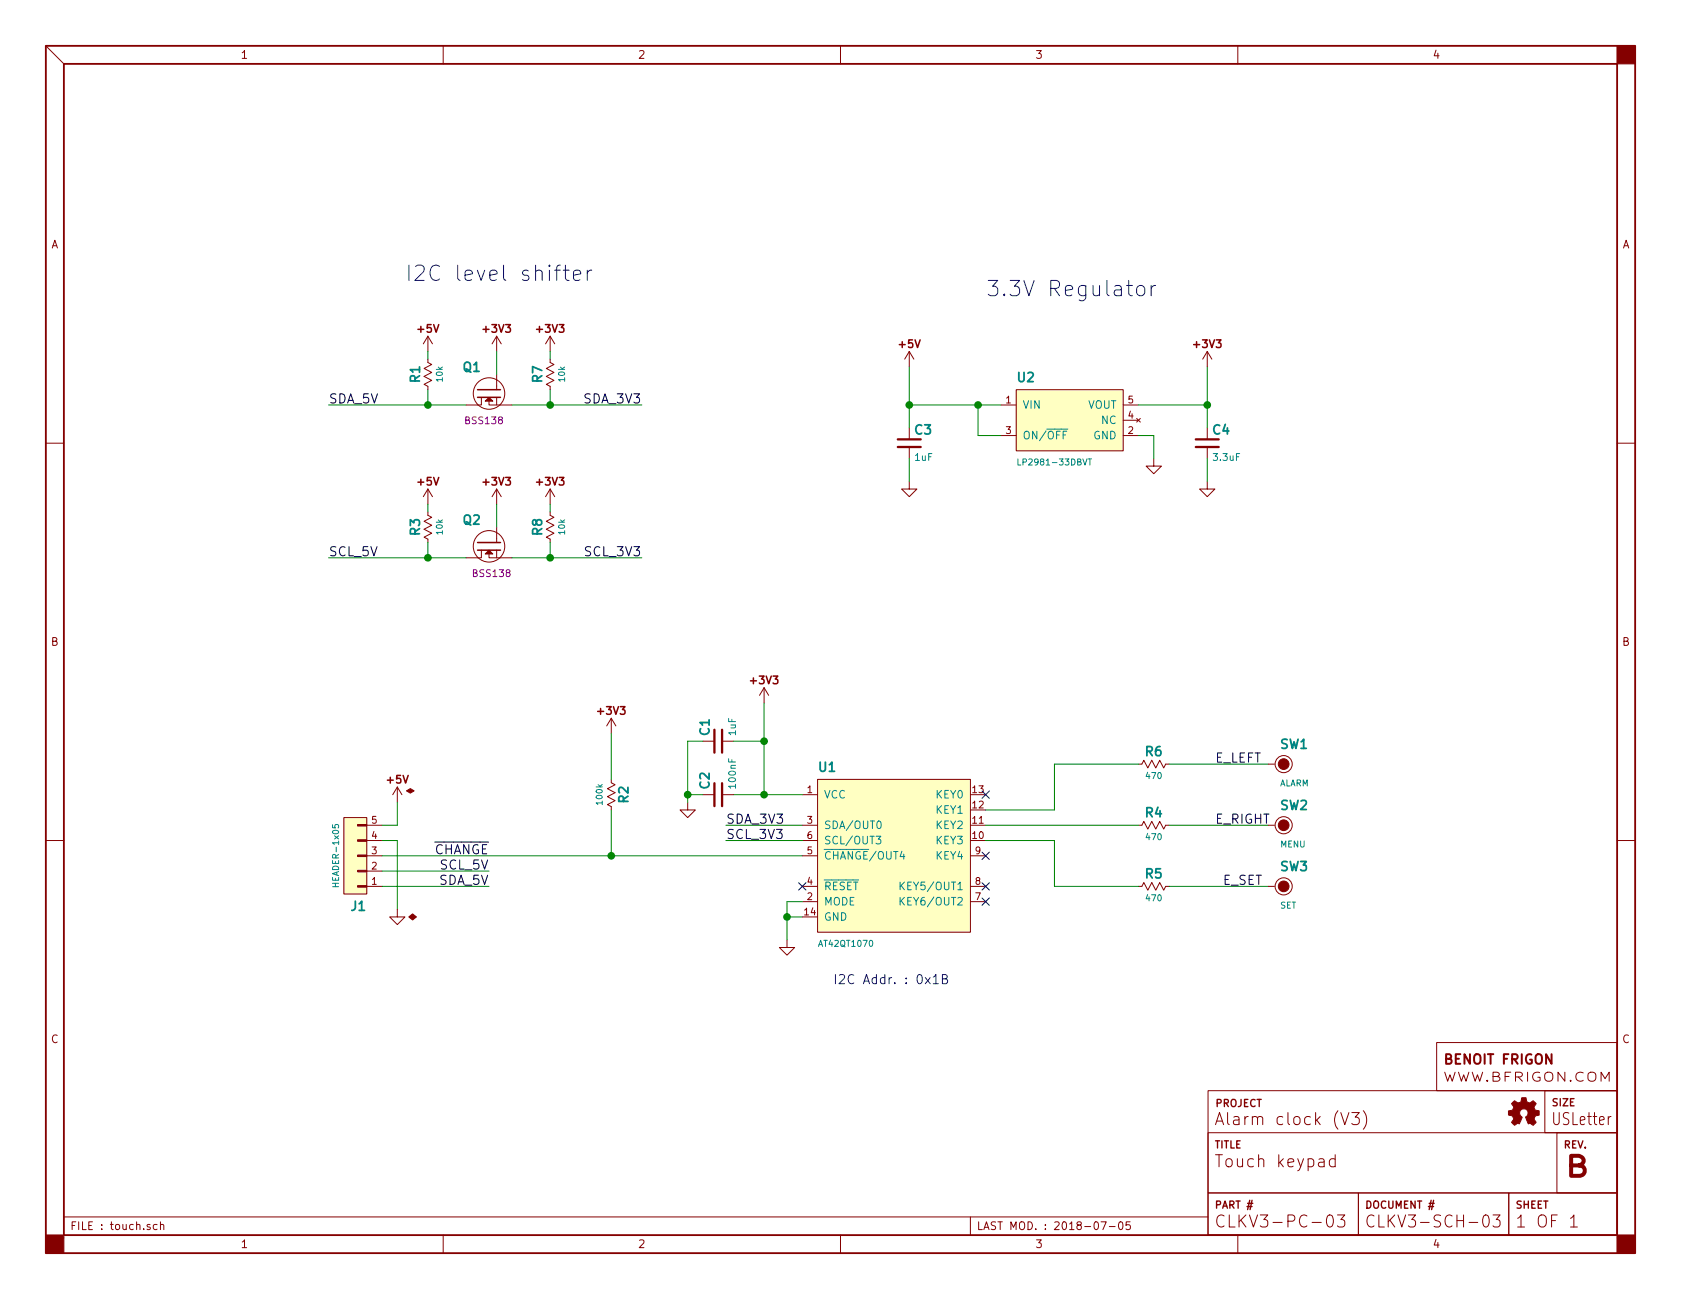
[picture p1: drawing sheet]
EESchema Schematic File Version 4
LIBS:touch-cache
EELAYER 26 0
EELAYER END
$Descr USLetter 11000 8500
encoding utf-8
Sheet 1 1
Title "Touch keypad"
Date "2018-07-05"
Rev "B"
Comp ""
Comment1 "CLKV3-PC-03"
Comment2 "CLKV3-SCH-03"
Comment3 "Alarm clock (V3)"
Comment4 ""
$EndDescr
$Comp
L ic-io:AT42QT1070 U1
U 1 1
P 5850 5600
F 0 "U1" H 5350 6150 60  0000 L BNB
F 1 "AT42QT1070" H 5350 5050 40  0000 L TNN
F 2 "smt-soic:SOIC14N" H 5350 4975 40  0001 L TNN
F 3 "http://ww1.microchip.com/downloads/en/DeviceDoc/Atmel-9596-AT42-QTouch-BSW-AT42QT1070_Datasheet.pdf" H 5400 6350 50  0001 C CNN
F 4 "IC" H 5350 6250 40  0001 L BNN "Family"
	1    5850 5600
	1    0    0    -1  
$EndComp
$Comp
L power:GND #PWR01
U 1 1
P 5150 6150
F 0 "#PWR01" H 5150 6200 30  0001 C CNN
F 1 "GND" H 5150 6025 30  0001 C CNN
F 2 "" H 5150 6150 60  0000 C CNN
F 3 "" H 5150 6150 60  0000 C CNN
	1    5150 6150
	1    0    0    -1  
$EndComp
Wire Wire Line
	5250 6000 5150 6000
Wire Wire Line
	5150 5900 5150 6000
Wire Wire Line
	5250 5900 5150 5900
Connection ~ 5150 6000
$Comp
L power:+3V3 #PWR02
U 1 1
P 5000 4600
F 0 "#PWR02" H 5000 4825 30  0001 C CNN
F 1 "+3V3" V 4925 4600 30  0001 C CNN
F 2 "" H 5000 4600 60  0000 C CNN
F 3 "" H 5000 4600 60  0000 C CNN
	1    5000 4600
	1    0    0    -1  
$EndComp
Wire Wire Line
	5000 4600 5000 4850
Wire Wire Line
	4800 5200 5000 5200
$Comp
L connectors:HEADER-1x05 J1
U 1 1
P 2350 5600
F 0 "J1" H 2300 5900 60  0000 L BNB
F 1 "HEADER-1x05" V 2500 5600 40  0000 C CNN
F 2 "conn-wire-pads:WP-50mil-1x05" H 2350 5600 60  0001 C CNN
F 3 "" H 2350 5600 60  0001 C CNN
F 4 "-" H 2300 6000 40  0001 L BNN "Part"
F 5 "Virtual" H 2300 6100 40  0001 L BNN "Family"
	1    2350 5600
	-1   0    0    1   
$EndComp
Wire Wire Line
	2600 5500 2600 5950
$Comp
L power:+3V3 #PWR03
U 1 1
P 4000 4800
F 0 "#PWR03" H 4000 5025 30  0001 C CNN
F 1 "+3V3" V 3925 4800 30  0001 C CNN
F 2 "" H 4000 4800 60  0000 C CNN
F 3 "" H 4000 4800 60  0000 C CNN
	1    4000 4800
	1    0    0    -1  
$EndComp
$Comp
L passive:RESISTOR R4
U 1 1
P 7550 5400
F 0 "R4" H 7550 5485 60  0000 C CNB
F 1 "470" H 7550 5325 40  0000 C CNN
F 2 "smt:R-0603" H 7550 5260 40  0001 C CNN
F 3 "" H 7550 5500 60  0000 C CNN
F 4 "-" H 7550 5560 45  0001 C CNN "Part"
F 5 "Passive" H 7780 5690 50  0001 C CNN "Family"
	1    7550 5400
	1    0    0    -1  
$EndComp
$Comp
L passive:RESISTOR R5
U 1 1
P 7550 5800
F 0 "R5" H 7550 5885 60  0000 C CNB
F 1 "470" H 7550 5725 40  0000 C CNN
F 2 "smt:R-0603" H 7550 5660 40  0001 C CNN
F 3 "" H 7550 5900 60  0000 C CNN
F 4 "-" H 7550 5960 45  0001 C CNN "Part"
F 5 "Passive" H 7780 6090 50  0001 C CNN "Family"
	1    7550 5800
	1    0    0    -1  
$EndComp
$Comp
L passive:RESISTOR R6
U 1 1
P 7550 5000
F 0 "R6" H 7550 5085 60  0000 C CNB
F 1 "470" H 7550 4925 40  0000 C CNN
F 2 "smt:R-0603" H 7550 4860 40  0001 C CNN
F 3 "" H 7550 5100 60  0000 C CNN
F 4 "-" H 7550 5160 45  0001 C CNN "Part"
F 5 "Passive" H 7780 5290 50  0001 C CNN "Family"
	1    7550 5000
	1    0    0    -1  
$EndComp
Wire Wire Line
	7650 5400 8300 5400
Wire Wire Line
	7650 5800 8300 5800
Wire Wire Line
	7650 5000 8300 5000
Text Label 7950 5400 0    60   ~ 0
E_RIGHT
Text Label 8000 5800 0    60   ~ 0
E_SET
Text Label 7950 5000 0    60   ~ 0
E_LEFT
$Comp
L passive:CAP C2
U 1 1
P 4700 5200
F 0 "C2" H 4730 5290 60  0000 L CNB
F 1 "100nF" H 4730 5110 45  0000 L CNN
F 2 "smt:C-0603" H 4735 5045 40  0001 L CNN
F 3 "" H 4700 5300 60  0001 C CNN
F 4 "-" H 4740 5365 45  0001 L CNN "Part"
F 5 "Passive" H 4930 5490 50  0001 C CNN "Family"
	1    4700 5200
	0    -1   -1   0   
$EndComp
Connection ~ 5000 5200
$Comp
L power:GND #PWR04
U 1 1
P 4500 5250
F 0 "#PWR04" H 4500 5300 30  0001 C CNN
F 1 "GND" H 4500 5125 30  0001 C CNN
F 2 "" H 4500 5250 60  0000 C CNN
F 3 "" H 4500 5250 60  0000 C CNN
	1    4500 5250
	1    0    0    -1  
$EndComp
Wire Wire Line
	4600 5200 4500 5200
Wire Wire Line
	4500 4850 4500 5200
$Comp
L passive:CAP C1
U 1 1
P 4700 4850
F 0 "C1" H 4730 4940 60  0000 L CNB
F 1 "1uF" H 4730 4760 45  0000 L CNN
F 2 "smt:C-0805" H 4735 4695 40  0001 L CNN
F 3 "" H 4700 4950 60  0001 C CNN
F 4 "-" H 4740 5015 45  0001 L CNN "Part"
F 5 "Passive" H 4930 5140 50  0001 C CNN "Family"
	1    4700 4850
	0    -1   -1   0   
$EndComp
Wire Wire Line
	4600 4850 4500 4850
Connection ~ 4500 5200
Wire Wire Line
	4800 4850 5000 4850
Connection ~ 5000 4850
$Comp
L passive:RESISTOR R2
U 1 1
P 4000 5200
F 0 "R2" H 4000 5285 60  0000 C CNB
F 1 "100k" H 4000 5125 40  0000 C CNN
F 2 "smt:R-0603" H 4000 5060 40  0001 C CNN
F 3 "" H 4000 5300 60  0000 C CNN
F 4 "-" H 4000 5360 45  0001 C CNN "Part"
F 5 "Passive" H 4230 5490 50  0001 C CNN "Family"
	1    4000 5200
	0    1    1    0   
$EndComp
Wire Wire Line
	2500 5600 4000 5600
Wire Wire Line
	4000 5600 4000 5300
Connection ~ 4000 5600
Text Label 3200 5600 2    60   ~ 0
~CHANGE
$Comp
L ic-power:LP2981 U2
U 1 1
P 7000 2750
F 0 "U2" H 6650 3000 60  0000 L BNB
F 1 "LP2981-33DBVT" H 6650 2500 40  0000 L TNN
F 2 "smt-sot:SOT23-5" H 6650 2400 40  0001 L CNN
F 3 "" H 6650 2300 40  0001 L CNN
F 4 "IC" H 6650 3100 40  0001 L BNN "Family"
	1    7000 2750
	1    0    0    -1  
$EndComp
$Comp
L power:GND #PWR05
U 1 1
P 7550 3000
F 0 "#PWR05" H 7550 3050 30  0001 C CNN
F 1 "GND" H 7550 2875 30  0001 C CNN
F 2 "" H 7550 3000 60  0000 C CNN
F 3 "" H 7550 3000 60  0000 C CNN
	1    7550 3000
	1    0    0    -1  
$EndComp
Wire Wire Line
	7900 2400 7900 2650
Wire Wire Line
	7900 2650 7450 2650
Wire Wire Line
	7450 2850 7550 2850
Wire Wire Line
	7550 2850 7550 3000
Wire Wire Line
	5950 2650 6400 2650
Wire Wire Line
	6550 2850 6400 2850
Wire Wire Line
	6400 2850 6400 2650
Connection ~ 6400 2650
$Comp
L power:SUP_+5V #PWR06
U 1 1
P 2600 5250
F 0 "#PWR06" H 2600 5475 30  0001 C CNN
F 1 "SUP_+5V" V 2525 5250 30  0001 C CNN
F 2 "" H 2500 5375 60  0001 C CNN
F 3 "" H 2600 5475 60  0001 C CNN
	1    2600 5250
	1    0    0    -1  
$EndComp
$Comp
L power:+5V #PWR07
U 1 1
P 5950 2400
F 0 "#PWR07" H 5950 2625 30  0001 C CNN
F 1 "+5V" V 5875 2400 30  0001 C CNN
F 2 "" H 5950 2400 60  0000 C CNN
F 3 "" H 5950 2400 60  0000 C CNN
	1    5950 2400
	1    0    0    -1  
$EndComp
Wire Wire Line
	5950 2400 5950 2650
$Comp
L passive:CAP C3
U 1 1
P 5950 2900
F 0 "C3" H 5980 2990 60  0000 L CNB
F 1 "1uF" H 5980 2810 45  0000 L CNN
F 2 "smt:C-0805" H 5985 2745 40  0001 L CNN
F 3 "" H 5950 3000 60  0001 C CNN
F 4 "-" H 5990 3065 45  0001 L CNN "Part"
F 5 "Passive" H 6180 3190 50  0001 C CNN "Family"
	1    5950 2900
	1    0    0    -1  
$EndComp
$Comp
L passive:CAP C4
U 1 1
P 7900 2900
F 0 "C4" H 7930 2990 60  0000 L CNB
F 1 "3.3uF" H 7930 2810 45  0000 L CNN
F 2 "smt:C-0805" H 7935 2745 40  0001 L CNN
F 3 "" H 7900 3000 60  0001 C CNN
F 4 "-" H 7940 3065 45  0001 L CNN "Part"
F 5 "Passive" H 8130 3190 50  0001 C CNN "Family"
	1    7900 2900
	1    0    0    -1  
$EndComp
$Comp
L power:GND #PWR08
U 1 1
P 5950 3150
F 0 "#PWR08" H 5950 3200 30  0001 C CNN
F 1 "GND" H 5950 3025 30  0001 C CNN
F 2 "" H 5950 3150 60  0000 C CNN
F 3 "" H 5950 3150 60  0000 C CNN
	1    5950 3150
	1    0    0    -1  
$EndComp
Wire Wire Line
	5950 3150 5950 3000
Connection ~ 5950 2650
Connection ~ 7900 2650
NoConn ~ 6450 5900
NoConn ~ 6450 5800
NoConn ~ 5250 5800
$Comp
L power:+3V3 #PWR09
U 1 1
P 7900 2400
F 0 "#PWR09" H 7900 2625 30  0001 C CNN
F 1 "+3V3" V 7825 2400 30  0001 C CNN
F 2 "" H 7900 2400 60  0000 C CNN
F 3 "" H 7900 2400 60  0000 C CNN
	1    7900 2400
	1    0    0    -1  
$EndComp
$Comp
L power:GND #PWR010
U 1 1
P 7900 3150
F 0 "#PWR010" H 7900 3200 30  0001 C CNN
F 1 "GND" H 7900 3025 30  0001 C CNN
F 2 "" H 7900 3150 60  0000 C CNN
F 3 "" H 7900 3150 60  0000 C CNN
	1    7900 3150
	1    0    0    -1  
$EndComp
Wire Wire Line
	7900 3000 7900 3150
$Comp
L power:SUP_GND #PWR011
U 1 1
P 2600 5950
F 0 "#PWR011" H 2600 6000 30  0001 C CNN
F 1 "SUP_GND" H 2600 5825 30  0001 C CNN
F 2 "" H 2600 5950 60  0000 C CNN
F 3 "" H 2600 5950 60  0000 C CNN
	1    2600 5950
	1    0    0    -1  
$EndComp
$Comp
L switches:TOUCH-KEY SW1
U 1 1
P 8300 5000
F 0 "SW1" H 8375 5100 60  0000 L BNB
F 1 "ALARM" H 8375 4900 40  0000 L TNN
F 2 "conn-wire-pads:TouchPad-700x600" H 8375 4825 40  0001 L TNN
F 3 "" H 8200 5100 60  0001 C CNN
F 4 "-" H 8375 5200 40  0001 L BNN "Part"
F 5 "Virtual" H 8375 5300 40  0001 L BNN "Family"
	1    8300 5000
	1    0    0    -1  
$EndComp
$Comp
L switches:TOUCH-KEY SW2
U 1 1
P 8300 5400
F 0 "SW2" H 8375 5500 60  0000 L BNB
F 1 "MENU" H 8375 5300 40  0000 L TNN
F 2 "conn-wire-pads:TouchPad-700x600" H 8375 5225 40  0001 L TNN
F 3 "" H 8200 5500 60  0001 C CNN
F 4 "-" H 8375 5600 40  0001 L BNN "Part"
F 5 "Virtual" H 8375 5700 40  0001 L BNN "Family"
	1    8300 5400
	1    0    0    -1  
$EndComp
$Comp
L switches:TOUCH-KEY SW3
U 1 1
P 8300 5800
F 0 "SW3" H 8375 5900 60  0000 L BNB
F 1 "SET" H 8375 5700 40  0000 L TNN
F 2 "conn-wire-pads:TouchPad-800x600" H 8375 5625 40  0001 L TNN
F 3 "" H 8200 5900 60  0001 C CNN
F 4 "-" H 8375 6000 40  0001 L BNN "Part"
F 5 "Virtual" H 8375 6100 40  0001 L BNN "Family"
	1    8300 5800
	1    0    0    -1  
$EndComp
$Comp
L transistor:N-MOSFET Q1
U 1 1
P 3200 2550
F 0 "Q1" V 3050 2600 60  0000 L CNB
F 1 "BSS138" V 3400 2450 45  0001 L CNN
F 2 "smt-sot:SOT23" H 3350 2350 45  0001 L CNN
F 3 "" H 3350 2275 45  0001 L CNN
F 4 "BSS138" V 3400 2450 45  0000 L CNN "Part"
F 5 "IC" H 3350 2825 50  0001 L CNN "Family"
	1    3200 2550
	0    -1   1    0   
$EndComp
Wire Wire Line
	2600 5250 2600 5400
Wire Wire Line
	2600 5400 2500 5400
Wire Wire Line
	2600 5500 2500 5500
Wire Wire Line
	2500 5700 3200 5700
Wire Wire Line
	2500 5800 3200 5800
Text Label 3200 5700 2    60   ~ 0
SCL_5V
Text Label 3200 5800 2    60   ~ 0
SDA_5V
Wire Wire Line
	5250 5400 4750 5400
Wire Wire Line
	5250 5500 4750 5500
Text Label 4750 5400 0    60   ~ 0
SDA_3V3
Text Label 4750 5500 0    60   ~ 0
SCL_3V3
Wire Wire Line
	3350 2650 3600 2650
Wire Wire Line
	2150 2650 2800 2650
Text Label 2150 2650 0    60   ~ 0
SDA_5V
Text Label 4200 2650 2    60   ~ 0
SDA_3V3
$Comp
L passive:RESISTOR R7
U 1 1
P 3600 2450
F 0 "R7" H 3600 2535 60  0000 C CNB
F 1 "10k" H 3600 2375 40  0000 C CNN
F 2 "smt:R-0603" H 3600 2310 40  0001 C CNN
F 3 "" H 3600 2550 60  0000 C CNN
F 4 "-" H 3600 2610 45  0001 C CNN "Part"
F 5 "Passive" H 3830 2740 50  0001 C CNN "Family"
	1    3600 2450
	0    -1   -1   0   
$EndComp
Wire Wire Line
	3600 2550 3600 2650
Connection ~ 3600 2650
$Comp
L passive:RESISTOR R1
U 1 1
P 2800 2450
F 0 "R1" H 2800 2535 60  0000 C CNB
F 1 "10k" H 2800 2375 40  0000 C CNN
F 2 "smt:R-0603" H 2800 2310 40  0001 C CNN
F 3 "" H 2800 2550 60  0000 C CNN
F 4 "-" H 2800 2610 45  0001 C CNN "Part"
F 5 "Passive" H 3030 2740 50  0001 C CNN "Family"
	1    2800 2450
	0    -1   -1   0   
$EndComp
Wire Wire Line
	2800 2550 2800 2650
Connection ~ 2800 2650
$Comp
L power:+3V3 #PWR012
U 1 1
P 3600 2300
F 0 "#PWR012" H 3600 2525 30  0001 C CNN
F 1 "+3V3" V 3525 2300 30  0001 C CNN
F 2 "" H 3600 2300 60  0000 C CNN
F 3 "" H 3600 2300 60  0000 C CNN
	1    3600 2300
	1    0    0    -1  
$EndComp
$Comp
L power:+5V #PWR013
U 1 1
P 2800 2300
F 0 "#PWR013" H 2800 2525 30  0001 C CNN
F 1 "+5V" V 2725 2300 30  0001 C CNN
F 2 "" H 2800 2300 60  0000 C CNN
F 3 "" H 2800 2300 60  0000 C CNN
	1    2800 2300
	1    0    0    -1  
$EndComp
Wire Wire Line
	2800 2300 2800 2350
Wire Wire Line
	3600 2300 3600 2350
$Comp
L power:+3V3 #PWR014
U 1 1
P 3250 2300
F 0 "#PWR014" H 3250 2525 30  0001 C CNN
F 1 "+3V3" V 3175 2300 30  0001 C CNN
F 2 "" H 3250 2300 60  0000 C CNN
F 3 "" H 3250 2300 60  0000 C CNN
	1    3250 2300
	1    0    0    -1  
$EndComp
Wire Wire Line
	3250 2300 3250 2450
$Comp
L transistor:N-MOSFET Q2
U 1 1
P 3200 3550
F 0 "Q2" V 3050 3600 60  0000 L CNB
F 1 "BSS138" V 3450 3450 45  0001 L BNN
F 2 "smt-sot:SOT23" H 3350 3350 45  0001 L CNN
F 3 "" H 3350 3275 45  0001 L CNN
F 4 "BSS138" V 3400 3400 45  0000 L CNN "Part"
F 5 "IC" H 3350 3825 50  0001 L CNN "Family"
	1    3200 3550
	0    -1   1    0   
$EndComp
Wire Wire Line
	3350 3650 3600 3650
Wire Wire Line
	2150 3650 2800 3650
Text Label 2150 3650 0    60   ~ 0
SCL_5V
Text Label 4200 3650 2    60   ~ 0
SCL_3V3
$Comp
L passive:RESISTOR R8
U 1 1
P 3600 3450
F 0 "R8" H 3600 3535 60  0000 C CNB
F 1 "10k" H 3600 3375 40  0000 C CNN
F 2 "smt:R-0603" H 3600 3310 40  0001 C CNN
F 3 "" H 3600 3550 60  0000 C CNN
F 4 "-" H 3600 3610 45  0001 C CNN "Part"
F 5 "Passive" H 3830 3740 50  0001 C CNN "Family"
	1    3600 3450
	0    -1   -1   0   
$EndComp
Wire Wire Line
	3600 3550 3600 3650
Connection ~ 3600 3650
$Comp
L passive:RESISTOR R3
U 1 1
P 2800 3450
F 0 "R3" H 2800 3535 60  0000 C CNB
F 1 "10k" H 2800 3375 40  0000 C CNN
F 2 "smt:R-0603" H 2800 3310 40  0001 C CNN
F 3 "" H 2800 3550 60  0000 C CNN
F 4 "-" H 2800 3610 45  0001 C CNN "Part"
F 5 "Passive" H 3030 3740 50  0001 C CNN "Family"
	1    2800 3450
	0    -1   -1   0   
$EndComp
Wire Wire Line
	2800 3550 2800 3650
Connection ~ 2800 3650
$Comp
L power:+3V3 #PWR015
U 1 1
P 3600 3300
F 0 "#PWR015" H 3600 3525 30  0001 C CNN
F 1 "+3V3" V 3525 3300 30  0001 C CNN
F 2 "" H 3600 3300 60  0000 C CNN
F 3 "" H 3600 3300 60  0000 C CNN
	1    3600 3300
	1    0    0    -1  
$EndComp
$Comp
L power:+5V #PWR016
U 1 1
P 2800 3300
F 0 "#PWR016" H 2800 3525 30  0001 C CNN
F 1 "+5V" V 2725 3300 30  0001 C CNN
F 2 "" H 2800 3300 60  0000 C CNN
F 3 "" H 2800 3300 60  0000 C CNN
	1    2800 3300
	1    0    0    -1  
$EndComp
Wire Wire Line
	2800 3300 2800 3350
Wire Wire Line
	3600 3300 3600 3350
$Comp
L power:+3V3 #PWR017
U 1 1
P 3250 3300
F 0 "#PWR017" H 3250 3525 30  0001 C CNN
F 1 "+3V3" V 3175 3300 30  0001 C CNN
F 2 "" H 3250 3300 60  0000 C CNN
F 3 "" H 3250 3300 60  0000 C CNN
	1    3250 3300
	1    0    0    -1  
$EndComp
Wire Wire Line
	3250 3300 3250 3450
Text Notes 6450 1950 0    100  ~ 0
3.3V Regulator
Text Notes 2650 1850 0    100  ~ 0
I2C level shifter
Wire Wire Line
	6450 5300 6900 5300
Wire Wire Line
	6900 5300 6900 5000
Wire Wire Line
	6900 5000 7450 5000
Wire Wire Line
	6450 5400 7450 5400
Wire Wire Line
	6450 5500 6900 5500
Wire Wire Line
	6900 5500 6900 5800
Wire Wire Line
	6900 5800 7450 5800
NoConn ~ 6450 5200
NoConn ~ 6450 5600
Wire Wire Line
	5150 6000 5150 6150
Wire Wire Line
	5000 5200 5250 5200
Wire Wire Line
	4500 5200 4500 5250
Wire Wire Line
	5000 4850 5000 5200
Wire Wire Line
	4000 5600 5250 5600
Wire Wire Line
	6400 2650 6550 2650
Wire Wire Line
	5950 2650 5950 2800
Wire Wire Line
	7900 2650 7900 2800
Wire Wire Line
	3600 2650 4200 2650
Wire Wire Line
	2800 2650 3050 2650
Wire Wire Line
	3600 3650 4200 3650
Wire Wire Line
	2800 3650 3050 3650
Wire Wire Line
	4000 4800 4000 5100
Text Notes 5450 6450 0    60   ~ 0
I2C Addr. : 0x1B
$EndSCHEMATC
